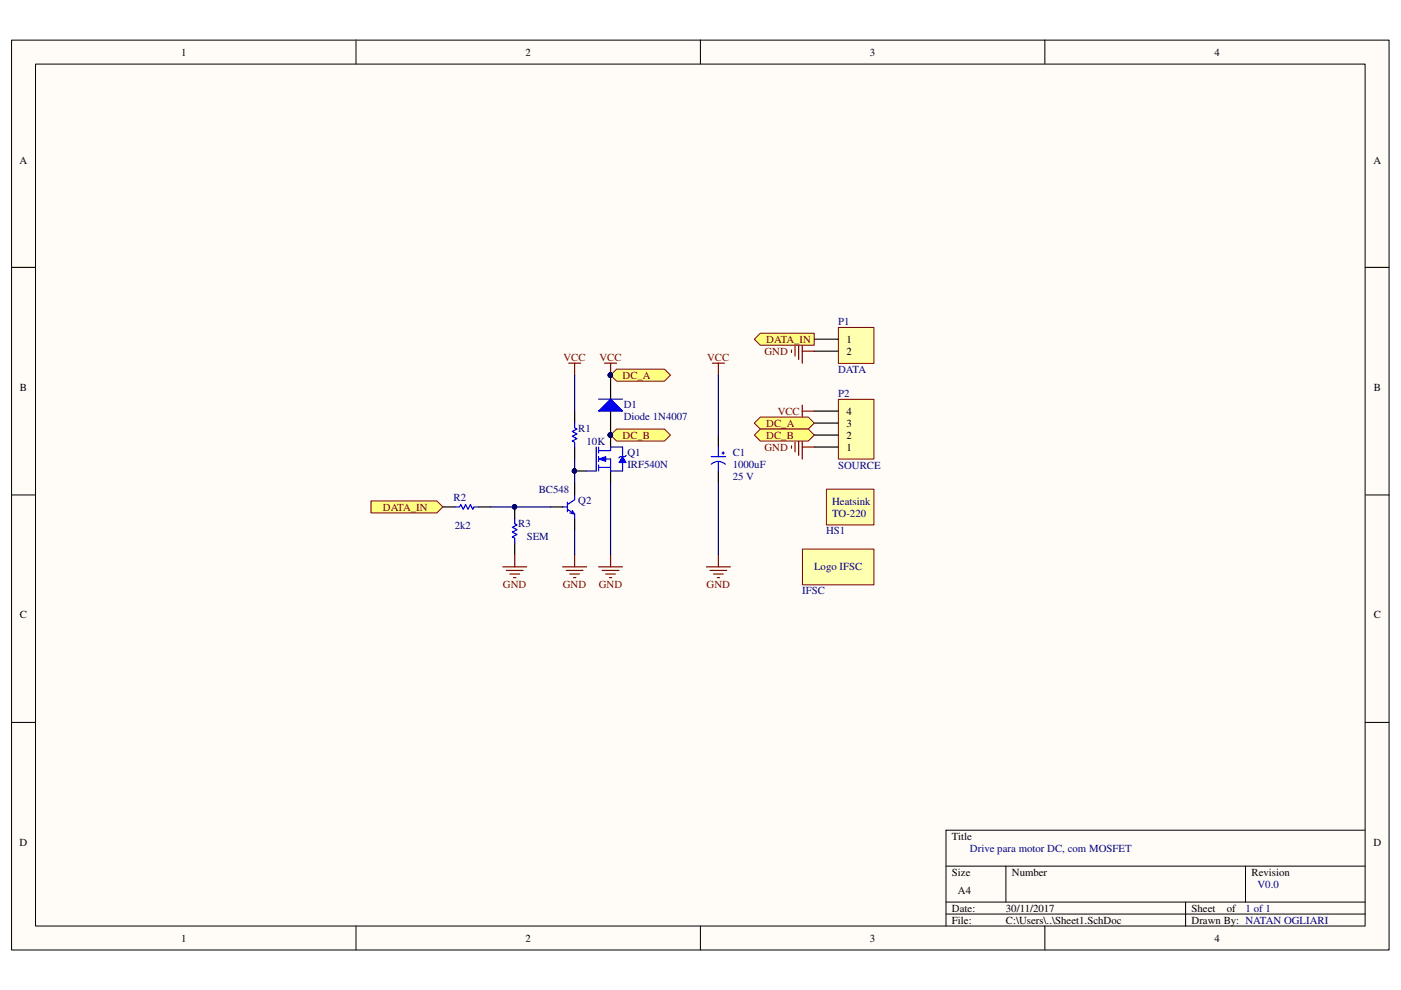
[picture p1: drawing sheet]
<svg xmlns="http://www.w3.org/2000/svg" width="297mm" height="210mm" viewBox="0 0 297 210" stroke-linecap="round" stroke-linejoin="round" font-family="sans-serif">
<path d="M2.5 8.6h292v192.8h-292z" fill="#fffcf8"/>
<path d="M2.5 8.5h292v192.9h-292z" fill="none" stroke="#000" stroke-width=".21"/>
<path d="M7.6 13.6h281.8v182.7h-281.8z" fill="#fffcf8"/>
<g fill="none" stroke="#000" stroke-width=".21">
<path d="M7.5 13.6h281.9v182.7h-281.9zM75.5 8.5v5M148.5 8.5v5M221.5 8.5v5M2.5 56.7h5M289.5 56.7h5.1M2.5 104.9h5M289.5 104.9h5.1M2.5 153.2h5M289.5 153.2h5.1M289.5 176h-88.9v20.3M75.5 196.3v5.1"/>
<path d="M148.5 196.3v5.1M200.6 183.6h88.9M200.6 191.3h88.9M200.6 193.8h88.9M213.3 183.6v7.7M221.5 196.3v5.1M251.4 191.3v5M264.1 183.6v7.7"/>
</g>
<path d="M93.9 107.5h2.5M101.5 107.5h2.6M109.1 107.5v2.5" fill="none" stroke="#000" stroke-width=".25"/>
<path d="M96.4 107.5h1l.3-.5 .5 1 .5-1 .5 1 .5-1 .5 1 .3-.5h1" fill="none" stroke="#00f" stroke-width=".25"/>
<circle cx="109.1" cy="107.5" r=".48" fill="#000080"/>
<circle cx="109.1" cy="107.5" r=".48" fill="none" stroke="#000080" stroke-width=".21"/>
<path d="M109.1 115.1v2.5" fill="none" stroke="#000" stroke-width=".25"/>
<path d="M109.1 110v1l.5 .3-1 .5 1 .5-1 .5 1 .5-1 .5 .5 .3v1" fill="none" stroke="#00f" stroke-width=".25"/>
<circle cx="109.1" cy="107.5" r=".48" fill="#000080"/>
<circle cx="109.1" cy="107.5" r=".48" fill="none" stroke="#000080" stroke-width=".21"/>
<path d="M109.1 117.6v2.6M121.8 117.6v2.6M106.6 120.2h5.1M107.4 120.9h3.5M108.1 121.7h2M108.9 122.5h.5M119.3 120.2h5.1M120.1 120.9h3.5M120.8 121.7h2M121.6 122.5h.5" fill="none" stroke="#800000" stroke-width=".25"/>
<path d="M78.7 106.2h13.9l1.3 1.3-1.3 1.3h-13.9z" fill-rule="evenodd" fill="#ffff80"/>
<path d="M78.7 106.2h13.9l1.3 1.3-1.3 1.3h-13.9z" fill="none" stroke="#800000" stroke-width=".21"/>
<path d="M121.8 87.2v2.5M121.8 94.8v2.5M129.5 87.2v5" fill="none" stroke="#000" stroke-width=".25"/>
<path d="M121.8 89.7v1l.5 .3-1 .5 1 .5-1 .5 1 .5-1 .5 .5 .3v1" fill="none" stroke="#00f" stroke-width=".25"/>
<path d="M120.6 77h2.5M121.8 77v2.5" fill="none" stroke="#800000" stroke-width=".25"/>
<circle cx="129.4" cy="92.2" r=".48" fill="#000080"/>
<circle cx="129.4" cy="92.2" r=".48" fill="none" stroke="#000080" stroke-width=".21"/>
<path d="M129.5 79.5v5.1" fill="none" stroke="#000" stroke-width=".25"/>
<circle cx="129.4" cy="79.5" r=".49" fill="#000080"/>
<circle cx="129.4" cy="79.5" r=".49" fill="none" stroke="#000080" stroke-width=".21"/>
<path d="M126.9 87.2l2.6-2.6 2.5 2.6z" fill="#00f"/>
<path d="M126.9 87.2l2.6-2.6 2.5 2.6zM126.9 84.6h5.1" fill="none" stroke="#00f" stroke-width=".25"/>
<circle cx="129.4" cy="92.2" r=".48" fill="#000080"/>
<circle cx="129.4" cy="92.2" r=".48" fill="none" stroke="#000080" stroke-width=".21"/>
<circle cx="129.4" cy="79.5" r=".49" fill="#000080"/>
<circle cx="129.4" cy="79.5" r=".49" fill="none" stroke="#000080" stroke-width=".21"/>
<path d="M121.8 97.3v5.1" fill="none" stroke="#000080" stroke-width=".25"/>
<path d="M177.8 69.5h7.5v7.5h-7.5z" fill="#ffffb0"/>
<path d="M177.8 69.4h7.5v7.6h-7.5z" fill="none" stroke="#800000" stroke-width=".21"/>
<path d="M172.6 71.9h5.1M172.6 74.5h5.1" fill="none" stroke="#000" stroke-width=".25"/>
<path d="M167.8 74.2v.5M168.6 73.4v2.1M169.3 72.7v3.5M170.1 71.9v5.1M170.1 74.5h2.5" fill="none" stroke="#800000" stroke-width=".25"/>
<path d="M159.9 71.9l1.3-1.2h11.4v2.5h-11.4z" fill-rule="evenodd" fill="#ffff80"/>
<path d="M159.9 71.9l1.3-1.2h11.4v2.5h-11.4z" fill="none" stroke="#800000" stroke-width=".21"/>
<path d="M129.5 79.5l1.2-1.2h10.2l1.3 1.2-1.3 1.3h-10.2z" fill-rule="evenodd" fill="#ffff80"/>
<path d="M129.5 79.5l1.2-1.2h10.2l1.3 1.2-1.3 1.3h-10.2z" fill="none" stroke="#800000" stroke-width=".21"/>
<circle cx="129.4" cy="79.5" r=".49" fill="#000080"/>
<circle cx="129.4" cy="79.5" r=".49" fill="none" stroke="#000080" stroke-width=".21"/>
<path d="M129.5 92.2l1.2-1.2h10.2l1.3 1.2-1.3 1.3h-10.2z" fill-rule="evenodd" fill="#ffff80"/>
<path d="M129.5 92.2l1.2-1.2h10.2l1.3 1.2-1.3 1.3h-10.2z" fill="none" stroke="#800000" stroke-width=".21"/>
<circle cx="129.4" cy="92.2" r=".48" fill="#000080"/>
<circle cx="129.4" cy="92.2" r=".48" fill="none" stroke="#000080" stroke-width=".21"/>
<path d="M119.3 107.5h1M120.3 106.5v2M120.3 108l1.5 1M120.8 108.8l1 .2M121.3 108.2l.5 .8M121.8 104.9v1.1l-1.5 1M121.8 109v1" fill="none" stroke="#00f" stroke-width=".25"/>
<path d="M129.5 92.2v2.6M116.8 107.5h2.5M121.8 102.4v2.5M121.8 110v2.6" fill="none" stroke="#000" stroke-width=".25"/>
<path d="M104.1 107.5h12.7" fill="none" stroke="#000080" stroke-width=".25"/>
<circle cx="129.4" cy="92.2" r=".48" fill="#000080"/>
<circle cx="129.4" cy="92.2" r=".48" fill="none" stroke="#000080" stroke-width=".21"/>
<path d="M121.8 99.9h2.6" fill="none" stroke="#000" stroke-width=".25"/>
<circle cx="121.8" cy="99.8" r=".47" fill="#000080"/>
<circle cx="121.8" cy="99.8" r=".47" fill="none" stroke="#000080" stroke-width=".21"/>
<path d="M129.5 99.9v2.5" fill="none" stroke="#000" stroke-width=".25"/>
<path d="M126.4 94.8v5.1h-2M126.9 95.5h2.6M126.9 97.3h2.6v2.6M126.9 99.1h2.6M126.9 94.8v1.3M126.9 96.8v1M126.9 98.6v1.3" fill="none" stroke="#00f" stroke-width=".25"/>
<path d="M126.9 97.3l1.5-.5v1z" fill="#00f"/>
<path d="M126.9 97.3l1.5-.5v1z" fill="none" stroke="#00f" stroke-width=".21"/>
<path d="M129.5 95.5v-.7h2.5v2M132 98.1v1.8h-2.5" fill="none" stroke="#00f" stroke-width=".25"/>
<path d="M132 96.8l.8 1.3h-1.6z" fill="#00f"/>
<path d="M132 96.8l.8 1.3h-1.6z" fill="none" stroke="#00f" stroke-width=".21"/>
<path d="M132.8 96.6l-.3 .2h-1l-.3 .3" fill="none" stroke="#00f" stroke-width=".25"/>
<circle cx="129.4" cy="92.2" r=".48" fill="#000080"/>
<circle cx="129.4" cy="92.2" r=".48" fill="none" stroke="#000080" stroke-width=".21"/>
<circle cx="121.8" cy="99.8" r=".47" fill="#000080"/>
<circle cx="121.8" cy="99.8" r=".47" fill="none" stroke="#000080" stroke-width=".21"/>
<path d="M128.2 77h2.5M129.5 77v2.5M129.5 117.6v2.6M126.9 120.2h5.1M127.7 120.9h3.5M128.4 121.7h2.1M129.2 122.5h.5" fill="none" stroke="#800000" stroke-width=".25"/>
<circle cx="129.4" cy="79.5" r=".49" fill="#000080"/>
<circle cx="129.4" cy="79.5" r=".49" fill="none" stroke="#000080" stroke-width=".21"/>
<path d="M177.8 84.7h7.5v12.6h-7.5z" fill="#ffffb0"/>
<path d="M177.8 84.7h7.5v12.6h-7.5z" fill="none" stroke="#800000" stroke-width=".21"/>
<path d="M172.6 94.8h5.1M172.6 92.2h5.1M172.6 89.7h5.1M172.6 87.2h5.1" fill="none" stroke="#000" stroke-width=".25"/>
<path d="M167.8 94.5v.5M168.6 93.8v2M169.3 93v3.6M170.1 85.9v2.5M170.1 92.2v5.1M170.1 87.2h2.5M170.1 94.8h2.5" fill="none" stroke="#800000" stroke-width=".25"/>
<path d="M159.9 89.7l1.3-1.3h10.2l1.2 1.3-1.2 1.3h-10.2z" fill-rule="evenodd" fill="#ffff80"/>
<path d="M159.9 89.7l1.3-1.3h10.2l1.2 1.3-1.2 1.3h-10.2z" fill="none" stroke="#800000" stroke-width=".21"/>
<path d="M159.9 92.2l1.3-1.2h10.2l1.2 1.2-1.2 1.3h-10.2z" fill-rule="evenodd" fill="#ffff80"/>
<path d="M159.9 92.2l1.3-1.2h10.2l1.2 1.2-1.2 1.3h-10.2z" fill="none" stroke="#800000" stroke-width=".21"/>
<path d="M175.3 103.8h10v7.5h-10z" fill="#ffffb0"/>
<path d="M175.2 103.7h10.1v7.6h-10.1z" fill="none" stroke="#800000" stroke-width=".21"/>
<path d="M170.2 116.5h15.1v7.5h-15.1z" fill="#ffffb0"/>
<path d="M170.1 116.4h15.2v7.6h-15.2z" fill="none" stroke="#800000" stroke-width=".21"/>
<path d="M121.8 79.5v7.7M152.3 79.5v12.7M121.8 112.6v5M129.5 102.4v15.2M152.3 102.4v15.2" fill="none" stroke="#000080" stroke-width=".25"/>
<path d="M152.3 92.2v2.6M152.3 99.9v2.5" fill="none" stroke="#000" stroke-width=".25"/>
<path d="M150.8 98.4a2.2 2.2 0 0 1 3 0M150.8 96.8h3M152.3 94.8v2M152.3 97.8v2.1M153.1 96.1h.5M153.3 95.8v.5" fill="none" stroke="#00f" stroke-width=".25"/>
<path d="M151 77h2.6M152.3 77v2.5M152.3 117.6v2.6M149.8 120.2h5.1M150.5 120.9h3.6M151.3 121.7h2M152.1 122.5h.5" fill="none" stroke="#800000" stroke-width=".25"/>
<g font-size="2.3">
<text x="38.4" y="11.8">1</text>
<text x="111.4" y="11.8">2</text>
<text x="184.4" y="11.8">3</text>
<text x="257.5" y="11.8">4</text>
<text x="4.1" y="34.7">A</text>
<text x="291.2" y="34.7">A</text>
<text x="179.5" y="72.7">1</text>
<text x="179.5" y="75.3">2</text>
<text x="4.2" y="82.9">B</text>
<text x="291.3" y="82.9">B</text>
<text x="179.5" y="88">4</text>
<text x="179.5" y="95.6">1</text>
<text x="179.5" y="93">2</text>
<text x="179.5" y="90.5">3</text>
<text x="4.2" y="131.1">C</text>
<text x="291.3" y="131.1">C</text>
<text x="4.1" y="179.4">D</text>
<text x="201.8" y="178.1">Title</text>
<text x="291.2" y="179.4">D</text>
<text x="201.8" y="185.7">Size</text>
<text x="214.5" y="185.7">Number</text>
<text x="265.3" y="185.7">Revision</text>
<text x="203.1" y="189.5">A4</text>
<text x="201.8" y="193.3">Date:</text>
<text x="201.8" y="195.8">File:</text>
<text x="213.3" y="195.8">C:\Users\..\Sheet1.SchDoc</text>
<text x="213.3" y="193.3">30/11/2017</text>
<text x="252.6" y="193.3">Sheet</text>
<text x="252.6" y="195.8">Drawn By: NATAN OGLIARI</text>
<text x="260.1" y="193.3">of</text>
<text x="38.4" y="199.6">1</text>
<text x="111.4" y="199.6">2</text>
<text x="184.4" y="199.6">3</text>
<text x="257.5" y="199.6">4</text>
</g>
<g font-size="2.3" fill="#000080">
<text x="177.7" y="68.9">P1</text>
<text x="177.7" y="79.1">DATA</text>
<text x="132.2" y="86.4">D1</text>
<text x="132.2" y="89">Diode 1N4007</text>
<text x="177.7" y="84.2">P2</text>
<text x="122.6" y="91.5">R1</text>
<text x="124.4" y="94.3">10K</text>
<text x="133" y="96.6">Q1</text>
<text x="133" y="99.1">IRF540N</text>
<text x="155.4" y="101.7">25 V</text>
<text x="155.4" y="96.6">C1</text>
<text x="155.4" y="99.1">1000uF</text>
<text x="177.7" y="99.4">SOURCE</text>
<text x="96.2" y="106.3">R2</text>
<text x="114.2" y="104.5">BC548</text>
<text x="122.6" y="106.8">Q2</text>
<text x="176.4" y="107">Heatsink</text>
<text x="96.4" y="112.1">2k2</text>
<text x="109.9" y="111.8">R3</text>
<text x="175.2" y="113.3">HS1</text>
<text x="176.4" y="109.6">TO-220</text>
<text x="111.7" y="114.6">SEM</text>
<text x="172.6" y="120.9">Logo IFSC</text>
<text x="170.1" y="126">IFSC</text>
<text x="205.7" y="180.6">Drive para motor DC, com MOSFET</text>
<text x="266.6" y="188.2">V0.0</text>
<text x="264.1" y="193.3">1 of 1</text>
</g>
<g font-size="2.3" fill="#800000">
<text x="119.5" y="76.5">VCC</text>
<text x="127.1" y="76.5">VCC</text>
<text x="149.9" y="76.5">VCC</text>
<text x="162.1" y="75.3">GND</text>
<text x="162.5" y="72.7">DATA_IN</text>
<text x="132" y="80.3">DC_A</text>
<text x="164.9" y="88">VCC</text>
<text x="132" y="93">DC_B</text>
<text x="162.1" y="95.6">GND</text>
<text x="162.5" y="90.5">DC_A</text>
<text x="162.5" y="93">DC_B</text>
<text x="81.2" y="108.3">DATA_IN</text>
<text x="106.6" y="124.8">GND</text>
<text x="119.3" y="124.8">GND</text>
<text x="127" y="124.8">GND</text>
<text x="149.8" y="124.8">GND</text>
</g>
</svg>
